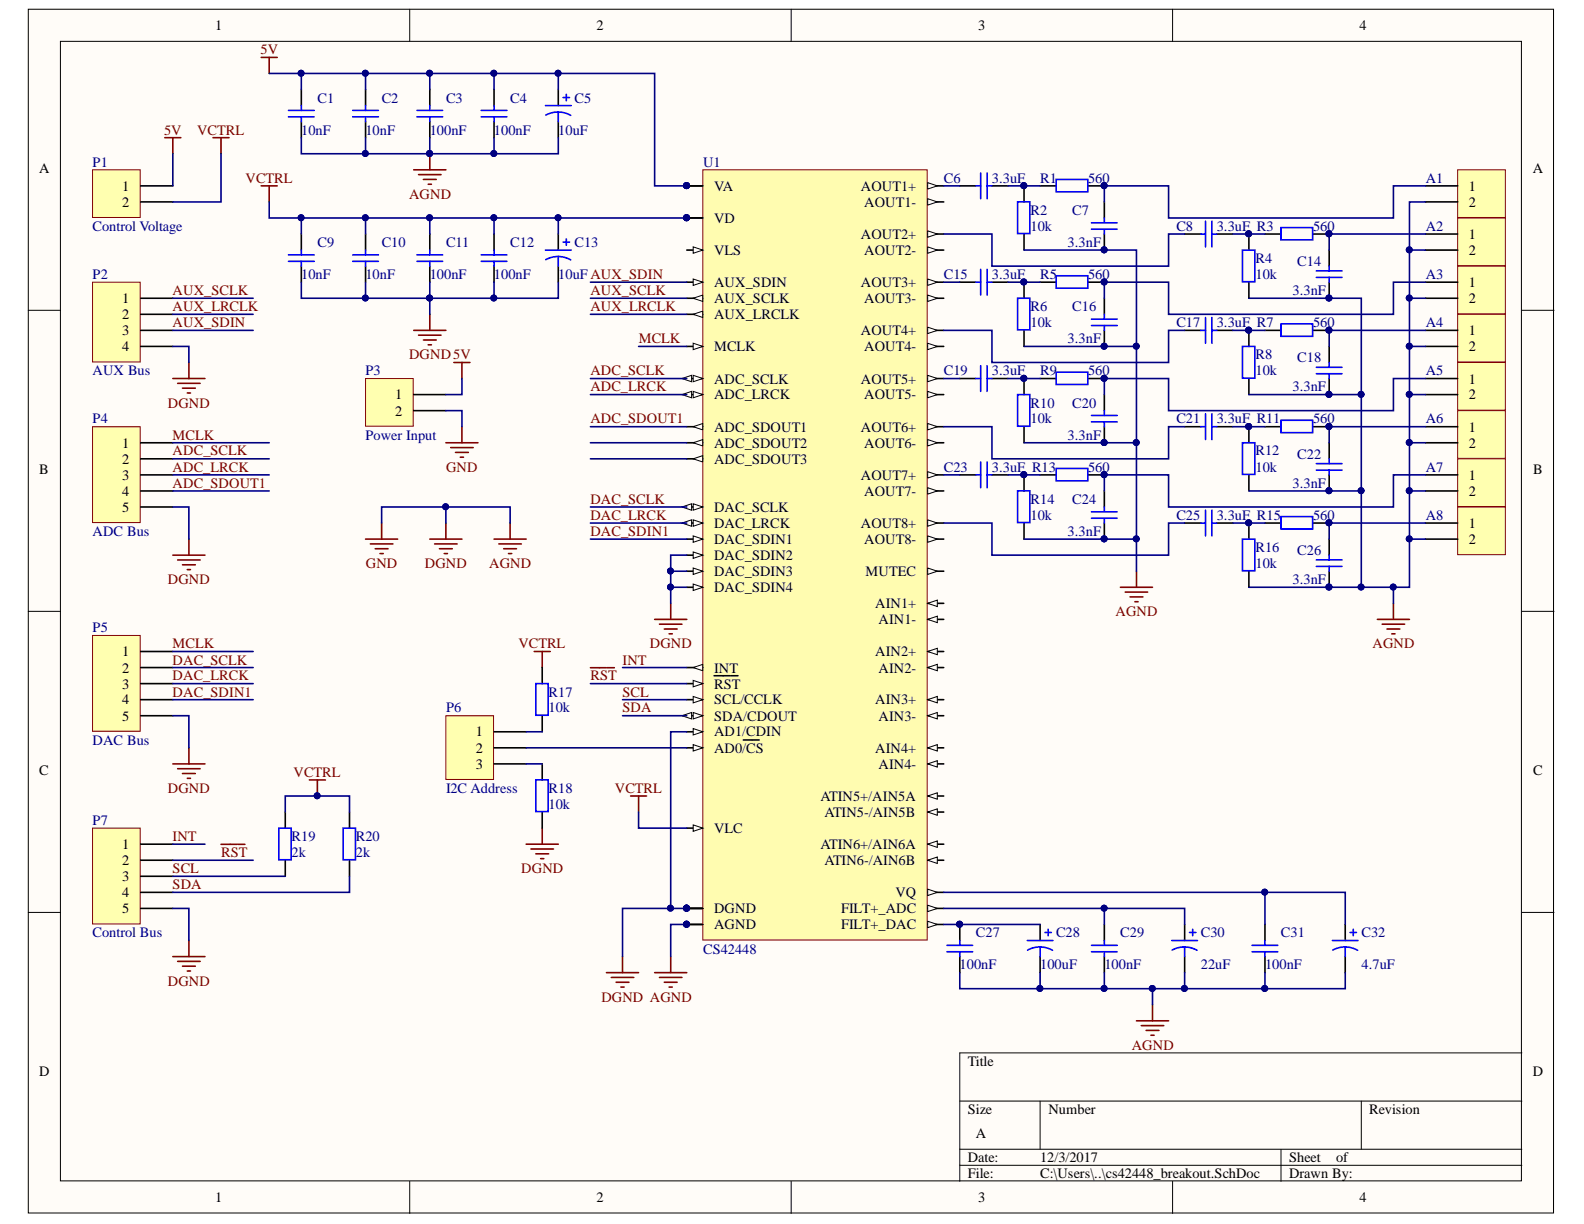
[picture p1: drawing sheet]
# Altium project cs42448_breakout.PrjPcb
1 sheet, 69 parts. Net scope: global (net labels, ports and power ports of the same name join across sheets).
Board file: cs42448_breakout.PcbDoc

## Sheet cs42448_breakout.SchDoc
size A

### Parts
A1  Header 2  [HDR1X2]  (value not drawn)
A2  Header 2  [HDR1X2]  (value not drawn)
A3  Header 2  [HDR1X2]  (value not drawn)
A4  Header 2  [HDR1X2]  (value not drawn)
A5  Header 2  [HDR1X2]  (value not drawn)
A6  Header 2  [HDR1X2]  (value not drawn)
A7  Header 2  [HDR1X2]  (value not drawn)
A8  Header 2  [HDR1X2]  (value not drawn)
C1  value 10nF  [1608[0603]]  (hidden comment: Cap)
C2  value 10nF  [1608[0603]]  (hidden comment: Cap)
C3  value 100nF  [1608[0603]]  (hidden comment: Cap)
C4  value 100nF  [1608[0603]]  (hidden comment: Cap)
C5  value 10uF  [CAPR5-4X5]  (hidden comment: Cap Pol1)
C6  value 3.3uF  [1608[0603]]  (hidden comment: Cap)
C7  value 3.3nF  [1608[0603]]  (hidden comment: Cap)
C8  value 3.3uF  [1608[0603]]  (hidden comment: Cap)
C9  value 10nF  [1608[0603]]  (hidden comment: Cap)
C10  value 10nF  [1608[0603]]  (hidden comment: Cap)
C11  value 100nF  [1608[0603]]  (hidden comment: Cap)
C12  value 100nF  [1608[0603]]  (hidden comment: Cap)
C13  value 10uF  [CAPR5-4X5]  (hidden comment: Cap Pol1)
C14  value 3.3nF  [1608[0603]]  (hidden comment: Cap)
C15  value 3.3uF  [1608[0603]]  (hidden comment: Cap)
C16  value 3.3nF  [1608[0603]]  (hidden comment: Cap)
C17  value 3.3uF  [1608[0603]]  (hidden comment: Cap)
C18  value 3.3nF  [1608[0603]]  (hidden comment: Cap)
C19  value 3.3uF  [1608[0603]]  (hidden comment: Cap)
C20  value 3.3nF  [1608[0603]]  (hidden comment: Cap)
C21  value 3.3uF  [1608[0603]]  (hidden comment: Cap)
C22  value 3.3nF  [1608[0603]]  (hidden comment: Cap)
C23  value 3.3uF  [1608[0603]]  (hidden comment: Cap)
C24  value 3.3nF  [1608[0603]]  (hidden comment: Cap)
C25  value 3.3uF  [1608[0603]]  (hidden comment: Cap)
C26  value 3.3nF  [1608[0603]]  (hidden comment: Cap)
C27  value 100nF  [1608[0603]]  (hidden comment: Cap)
C28  value 100uF  [CAPR5-4X5]  (hidden comment: Cap Pol1)
C29  value 100nF  [1608[0603]]  (hidden comment: Cap)
C30  value 22uF  [CAPR5-4X5]  (hidden comment: Cap Pol1)
C31  value 100nF  [1608[0603]]  (hidden comment: Cap)
C32  value 4.7uF  [CAPR5-4X5]  (hidden comment: Cap Pol1)
NT1  Net Tie  [1608[0603] Net Tie]  (value not drawn)  (net tie, no BOM)
P1  Control Voltage  [HDR1X2]
P2  AUX Bus  [HDR1X4]
P3  Power Input  [HDR1X2]
P4  ADC Bus  [HDR1X5]
P5  DAC Bus  [HDR1X5]
P6  I2C Address  [HDR1X3]
P7  Control Bus  [HDR1X5]
R1  value 560  [1608[0603]]  (hidden comment: Res2)
R2  value 10k  [1608[0603]]  (hidden comment: Res2)
R3  value 560  [1608[0603]]  (hidden comment: Res2)
R4  value 10k  [1608[0603]]  (hidden comment: Res2)
R5  value 560  [1608[0603]]  (hidden comment: Res2)
R6  value 10k  [1608[0603]]  (hidden comment: Res2)
R7  value 560  [1608[0603]]  (hidden comment: Res2)
R8  value 10k  [1608[0603]]  (hidden comment: Res2)
R9  value 560  [1608[0603]]  (hidden comment: Res2)
R10  value 10k  [1608[0603]]  (hidden comment: Res2)
R11  value 560  [1608[0603]]  (hidden comment: Res2)
R12  value 10k  [1608[0603]]  (hidden comment: Res2)
R13  value 560  [1608[0603]]  (hidden comment: Res2)
R14  value 10k  [1608[0603]]  (hidden comment: Res2)
R15  value 560  [1608[0603]]  (hidden comment: Res2)
R16  value 10k  [1608[0603]]  (hidden comment: Res2)
R17  value 10k  [1608[0603]]  (hidden comment: Res2)
R18  value 10k  [1608[0603]]  (hidden comment: Res2)
R19  value 2k  [1608[0603]]  (hidden comment: Res2)
R20  value 2k  [1608[0603]]  (hidden comment: Res2)
U1  CS42448  [64L-LQFP]

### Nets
5V: C1.2 C2.2 C3.2 C4.2 C5.1 P1.1 P3.1 U1.44(VA) U1.53(VA)
AGND: A1.2 A2.2 A3.2 A4.2 A5.2 A6.2 A7.2 A8.2 C1.1 C2.1 C3.1 C4.1 C5.2 C7.1 C14.1 C16.1 C18.1 C20.1 C22.1 C24.1 C26.1 C27.1 C28.2 C29.1 C30.2 C31.1 C32.2 NT1.2 P3.2 R2.2 R4.2 R6.2 R8.2 R10.2 R12.2 R14.2 R16.2 U1.42(AGND) U1.56(AGND)  [also labelled GND]
DGND: C9.1 C10.1 C11.1 C12.1 C13.2 NT1.1 P2.4 P4.5 P5.5 P7.5 R18.2 U1.2(AD1/CDIN) U1.7(DGND) U1.14(DAC_SDIN4) U1.15(DAC_SDIN3) U1.16(DAC_SDIN2) U1.23(DGND) U1.62(DGND)
VCTRL: C9.2 C10.2 C11.2 C12.2 C13.1 P1.2 R17.1 R19.1 R20.1 U1.4(VLC) U1.6(VD) U1.24(VD)
ADC_LRCK: P4.3 U1.5(ADC_LRCK)
ADC_SCLK: P4.2 U1.9(ADC_SCLK)
ADC_SDOUT1: P4.4 U1.13(ADC_SDOUT1)
AUX_LRCLK: P2.2 U1.20(AUX_LRCLK)
AUX_SCLK: P2.1 U1.21(AUX_SCLK)
AUX_SDIN: P2.3 U1.22(AUX_SDIN)
DAC_LRCK: P5.3 U1.19(DAC_LRCK)
DAC_SCLK: P5.2 U1.18(DAC_SCLK)
DAC_SDIN1: P5.4 U1.17(DAC_SDIN1)
INT: P7.1 U1.61(INT)
MCLK: P4.1 P5.1 U1.10(MCLK)
~{RST}: P7.2 U1.3(~{RST})
SCL: P7.3 R19.2 U1.63(SCL/CCLK)
SDA: P7.4 R20.2 U1.64(SDA/CDOUT)
NetA1_1: A1.1 C7.2 R1.1
NetA2_1: A2.1 C14.2 R3.1
NetA3_1: A3.1 C16.2 R5.1
NetA4_1: A4.1 C18.2 R7.1
NetA5_1: A5.1 C20.2 R9.1
NetA6_1: A6.1 C22.2 R11.1
NetA7_1: A7.1 C24.2 R13.1
NetA8_1: A8.1 C26.2 R15.1
NetC6_1: C6.1 R1.2 R2.1
NetC6_2: C6.2 U1.26(AOUT1+)
NetC8_1: C8.1 R3.2 R4.1
NetC8_2: C8.2 U1.27(AOUT2+)
NetC15_1: C15.1 R5.2 R6.1
NetC15_2: C15.2 U1.30(AOUT3+)
NetC17_1: C17.1 R7.2 R8.1
NetC17_2: C17.2 U1.31(AOUT4+)
NetC19_1: C19.1 R9.2 R10.1
NetC19_2: C19.2 U1.34(AOUT5+)
NetC21_1: C21.1 R11.2 R12.1
NetC21_2: C21.2 U1.36(AOUT6+)
NetC23_1: C23.1 R13.2 R14.1
NetC23_2: C23.2 U1.39(AOUT7+)
NetC25_1: C25.1 R15.2 R16.1
NetC25_2: C25.2 U1.40(AOUT8+)
NetC27_2: C27.2 C28.1 U1.54(FILT+_DAC)
NetC29_2: C29.2 C30.1 U1.55(FILT+_ADC)
NetC31_2: C31.2 C32.1 U1.43(VQ)
NetP6_1: P6.1 R17.2
NetP6_2: P6.2 U1.1(AD0/~{CS})
NetP6_3: P6.3 R18.1

Not connected (* = marked no-connect by the designer): U1 8(VLS) 11(ADC_SDOUT3) 12(ADC_SDOUT2) 25(AOUT1-) 28(AOUT2-) 29(AOUT3-) 32(AOUT4-) 33(AOUT5-) 35(MUTEC) 37(AOUT6-) 38(AOUT7-) 41(AOUT8-) 45(AIN1-) 46(AIN1+) 47(AIN2-) 48(AIN2+) 49(AIN3-) 50(AIN3+) 51(AIN4-) 52(AIN4+) 57(ATIN5-/AIN5B) 58(ATIN5+/AIN5A) 59(ATIN6-/AIN6B) 60(ATIN6+/AIN6A)
